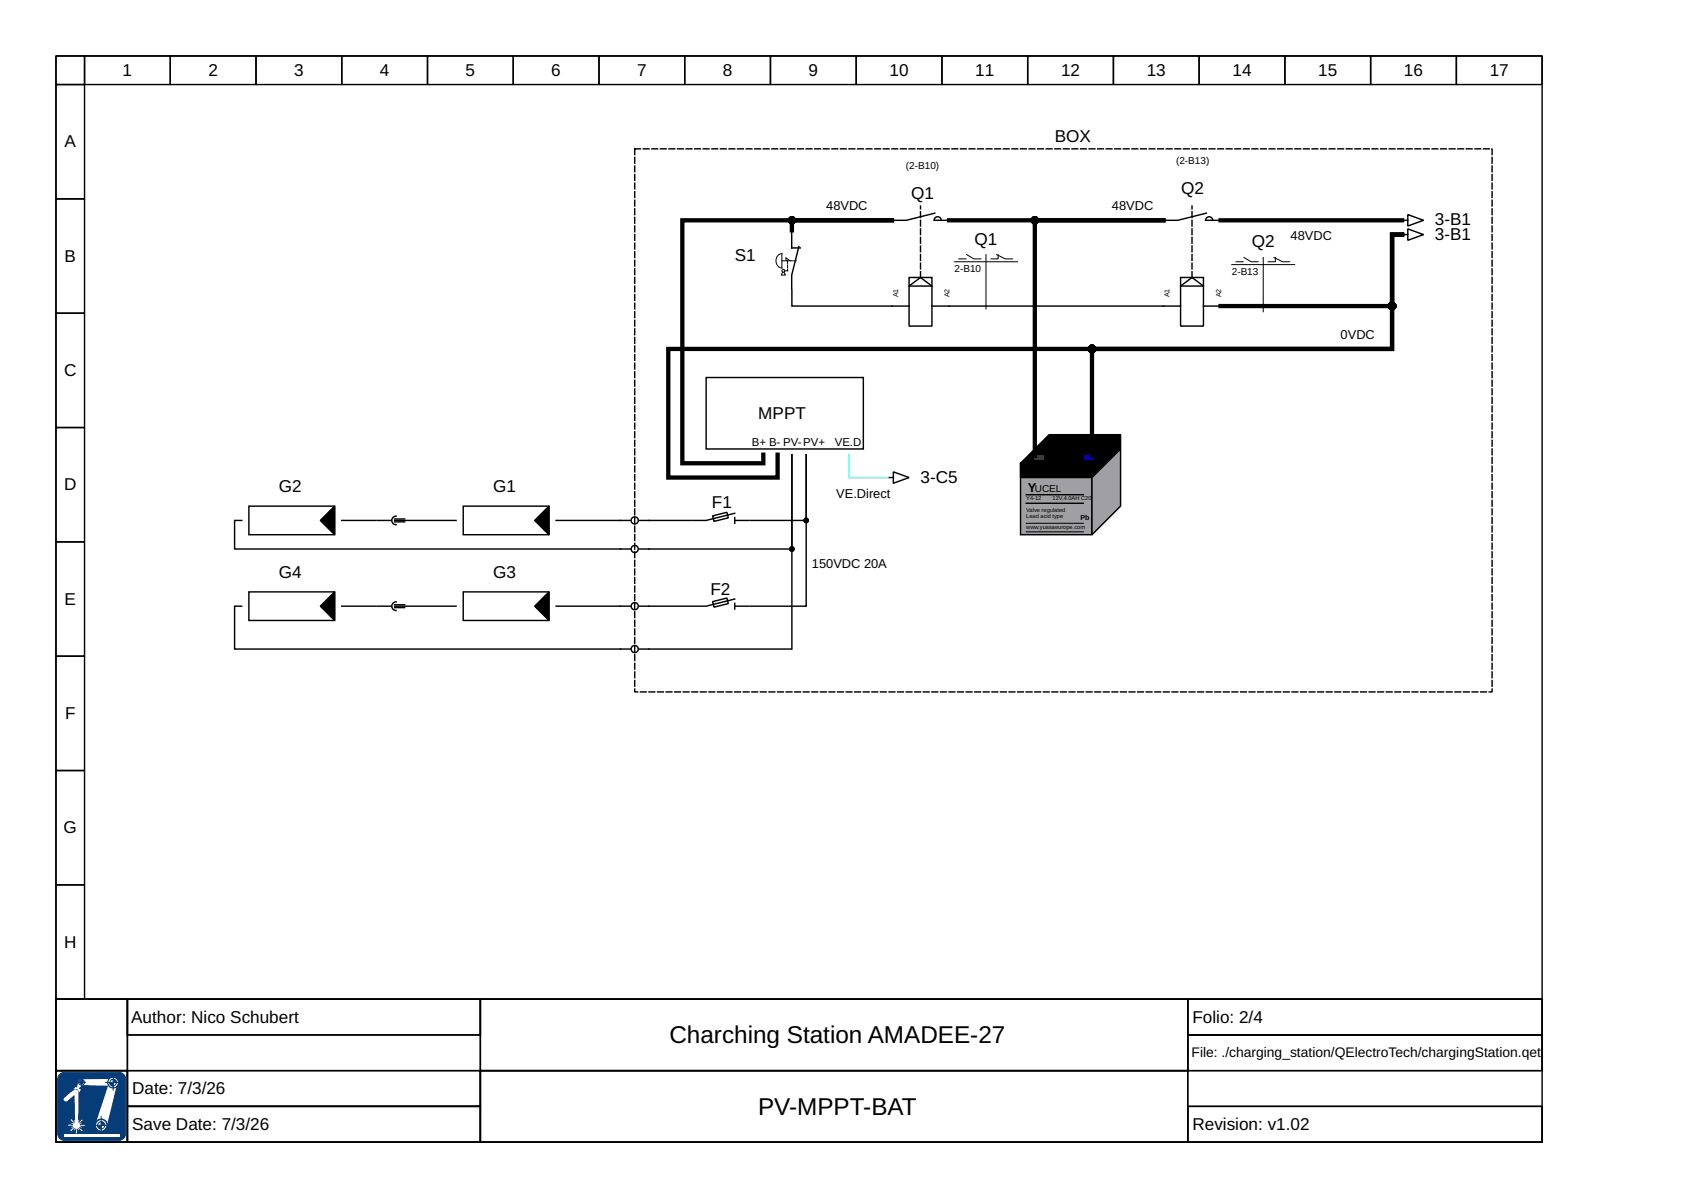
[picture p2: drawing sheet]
<svg xmlns="http://www.w3.org/2000/svg" width="297mm" height="210mm" viewBox="0 0 297 210" stroke-linecap="round" stroke-linejoin="round" font-family="sans-serif">
<g fill="none" stroke="#000" stroke-width=".25">
<path d="M9.8 9.8h260v165h-260zM9.8 9.8h5v5h-5zM9.8 14.8h5v20h-5zM14.8 9.8h15v5h-15zM29.8 9.8h15v5h-15zM44.8 9.8h15v5h-15zM59.8 9.8h15v5h-15zM74.8 9.8h15v5h-15zM89.8 9.8h15v5h-15zM104.8 9.8h15v5h-15zM119.8 9.8h15v5h-15zM134.8 9.8h15v5h-15z"/>
<path d="M149.8 9.8h15v5h-15zM164.8 9.8h15v5h-15zM179.8 9.8h15v5h-15zM194.8 9.8h15v5h-15zM209.8 9.8h15v5h-15zM224.8 9.8h15v5h-15zM239.8 9.8h15v5h-15zM254.8 9.8h15v5h-15zM9.8 34.8h5v20h-5zM9.8 54.8h5v20h-5zM9.8 74.8h5v20h-5zM9.8 94.8h5v20h-5z"/>
<path d="M9.8 114.8h5v20h-5zM9.8 134.8h5v20h-5zM9.8 154.8h5v20h-5zM9.8 174.8h260v25h-260zM9.8 174.8h12.5v12.5h-12.5zM22.3 174.8h61.7v6.2h-61.7zM84 174.8h123.8v12.5h-123.8zM207.8 174.8h62v6.2h-62zM9.8 187.3h12.5v12.5h-12.5zM207.8 181h62v6.3h-62z"/>
</g>
<path d="M10.3 188.1l.6-.5h.4h9.5a1.19 1.19 0 0 1 1.2 1.2v9.5a1.19 1.19 0 0 1-1.2 1.2h-9.5a1.19 1.19 0 0 1-1.2-1.2v-9.5z" fill-rule="evenodd" fill="#063d79"/>
<path d="M10.3 188.1l.6-.5h.4h9.5a1.19 1.19 0 0 1 1.2 1.2v9.5a1.19 1.19 0 0 1-1.2 1.2h-9.5a1.19 1.19 0 0 1-1.2-1.2v-9.5z" fill="none" stroke="#063d79" stroke-width=".17"/>
<path d="M11.2 198.4h9.7v.5h-9.7z" fill="#fff"/>
<g fill="#fff">
<path d="M13.7 189l.5-.2 4.9-.1a.91 .91 0 0 1 1.3 0 .91 .91 0 0 1 0 1.3l-1.7 7a.99 .99 0 0 1-1.3 .8 .99 .99 0 0 1-.6-1.4l2.1-6.5-4.5-.1-.6 .6 .3 .2-.3 .6a.57 .57 0 0 0-.3-.7 .57 .57 0 0 0-.7 .1l.4-.5 .3 .1z" fill-rule="evenodd"/>
<path d="M11.3 192l1.2-1a1.07 1.07 0 0 1 1-.4l.2 .5v4.9h.1l-.1 .3 .1 .1 .5-.6 .2 .1-.6 .6v.1l.4-.1-.3 .1v.2h.8v.2l-.8-.1v.1l.3 .2-.4-.1-.1 .1 .6 .6-.1 .1-.5-.6-.1 .1v.3l-.1-.3h-.2l.1 .8h-.3l.1-.8h-.1l-.2 .3 .1-.3-.1-.1-.6 .6-.1-.2 .6-.5-.1-.1-.3 .1 .3-.2v-.1h-.8v-.2l.8 .1v-.1l-.3-.2 .3 .1 .1-.2-.6-.5 .2-.1 .5 .6 .1-.1-.1-.3 .1-.1v.2v-4.6l-1.3 1.1-.3 .1-.3-.2-.1-.2z" fill-rule="evenodd"/>
</g>
<circle cx="19.8" cy="189.4" r=".95" fill="none" stroke="#063d79" stroke-width=".21"/>
<g fill="none" stroke="#063d79" stroke-width=".17">
<path d="M18.4 189.4h2.3M19.8 188.4v2.4"/>
<circle cx="19.8" cy="189.4" r=".57"/>
</g>
<path d="M19.2 189.4h.6v.6a.61 .61 0 0 1-.6-.6z" fill-rule="evenodd" fill="#063d79"/>
<path d="M19.2 189.4h.6v.6a.61 .61 0 0 1-.6-.6z" fill="none" stroke="#063d79" stroke-width=".17"/>
<path d="M19.8 188.8a.61 .61 0 0 1 .6 .6h-.6z" fill-rule="evenodd" fill="#063d79"/>
<g fill="none" stroke="#063d79" stroke-width=".17">
<path d="M13.7 189.3h1.3M14.3 188.8v1.3M19.8 188.8a.61 .61 0 0 1 .6 .6h-.6z"/>
<circle cx="14.3" cy="189.3" r=".52"/>
<circle cx="14.3" cy="189.3" r=".31"/>
</g>
<path d="M14 189.3h.3v.3z" fill-rule="evenodd" fill="#063d79"/>
<path d="M14 189.3h.3v.3z" fill="none" stroke="#063d79" stroke-width=".17"/>
<path d="M14.3 189l.3 .3h-.3z" fill-rule="evenodd" fill="#063d79"/>
<g fill="none" stroke="#063d79" stroke-width=".17">
<path d="M14.3 189l.3 .3h-.3z"/>
<circle cx="17.7" cy="196.8" r=".63"/>
</g>
<circle cx="17.7" cy="196.8" r="1.06" fill="none" stroke="#063d79" stroke-width=".27"/>
<path d="M17.1 196.8h.6v.7a.62 .62 0 0 1-.6-.7z" fill-rule="evenodd" fill="#063d79"/>
<path d="M17.1 196.8h.6v.7a.62 .62 0 0 1-.6-.7z" fill="none" stroke="#063d79" stroke-width=".17"/>
<path d="M17.7 196.2a.62 .62 0 0 1 .6 .6h-.6z" fill-rule="evenodd" fill="#063d79"/>
<path d="M16.8 196.8h2.3M17.7 196.2a.62 .62 0 0 1 .6 .6h-.6zM17.7 195.2v2.6" fill="none" stroke="#063d79" stroke-width=".17"/>
<path d="M245.5 38.5h.8M246.3 37.5l2.7 1-2.7 1zM245.5 41h.8M246.3 40l2.7 1-2.7 1zM123.5 66h27.5v12.5h-27.5zM155.5 83.5h.8M156.3 82.5l2.7 1-2.7 1zM9.8 187.3h12.5v12.5h-12.5zM22.3 187.3h61.7v6.2h-61.7zM22.3 193.5h61.7v6.3h-61.7zM84 187.3h123.8v12.5h-123.8zM207.8 193.5h62v6.3h-62z" fill="none" stroke="#000" stroke-width=".25"/>
<path d="M111 26h150v95h-150zM161 48.5v-12.5M208.5 48.5v-12.5" fill="none" stroke="#000" stroke-width=".25" stroke-dasharray="1 .5"/>
<path d="M183.5 76h12.5l-5 5h-12.5z" fill-rule="evenodd" fill="#000" stroke="#000" stroke-width=".25"/>
<path d="M178.5 81h12.5v12.5h-12.5z" fill-rule="evenodd" fill="#a0a0a4" stroke="#000" stroke-width=".25"/>
<path d="M181 79.8h1.5v.5h-1.5z" fill-rule="evenodd" fill="#f00" stroke="#f00" stroke-width=".25"/>
<g fill="#000" stroke="#000" stroke-width=".25">
<path d="M178.5 81h12.5v2.5h-12.5z" fill-rule="evenodd"/>
<path d="M191 81l5-5v2.5l-5 5z" fill-rule="evenodd"/>
</g>
<path d="M191 83.5l5-5v10l-5 5z" fill-rule="evenodd" fill="#a0a0a4" stroke="#000" stroke-width=".25"/>
<path d="M189.8 79.8h1.5v.5h-1.5z" fill-rule="evenodd" fill="#00f" stroke="#00f" stroke-width=".25"/>
<g fill="none" stroke="#000" stroke-width=".25">
<path d="M163.4 38.5a.62 .62 0 0 1 .6-.6 .62 .62 0 0 1 .7 .6M163.5 37.3l-5 1.2h-2.5M163.5 38.5h2.5M210.9 38.5a.62 .62 0 0 1 .6-.6 .62 .62 0 0 1 .6 .6M211 37.3l-5 1.2h-2.5M211 38.5h2.5M138.5 40.6v2.8h1.5M138.5 50.8v2.7h20.5M139.7 43.1l-1.2 5v2.5M159 48.5h4v1.5h-4zM159 50l2-1.5 2 1.5v7h-4zM163 53.5h43.5"/>
<path d="M206.5 48.5h4v1.5h-4zM206.5 50l2-1.5 2 1.5v7h-4zM210.5 53.5h3M42.3 91h-1.3v5h69.3M43.5 88.5h15v5h-15zM59.8 91h6M66 91h2.3M68.5 91.1a.75 .75 0 0 0 .8 .7M69 91h4.5M69 91.3h1.8M69 90.8h1.8M69.3 90.3a.75 .75 0 0 0-.8 .6"/>
<path d="M73.8 91h6M81 88.5h15v5h-15zM110.3 91h-13M111.8 96h26.7v-16.5v34h-26.7M111.8 91h9M124.7 90.2l2.5-.6 .2 1-2.5 .6zM128.5 89.8l-5 1.2h-2.5M128.5 91h2.5M128.5 90.5v1M131.3 91h9.7v-11.5v26.5h-9.7M179.5 86.5h10M179.5 88h10"/>
<path d="M42.3 106h-1.3v7.5h69.3M43.5 103.5h15v5h-15zM59.8 106h6M66 106h2.3M68.5 106.1a.75 .75 0 0 0 .8 .7M69 106h4.5M69 106.3h1.8M69 105.8h1.8M69.3 105.3a.75 .75 0 0 0-.8 .6M73.8 106h6M81 103.5h15v5h-15zM110.3 106h-13"/>
<path d="M111.8 106h9M124.7 105.2l2.5-.6 .2 1-2.5 .6zM128.5 104.8l-5 1.2h-2.5M128.5 106h2.5M128.5 105.5v1"/>
<circle cx="111" cy="91" r=".62"/>
<circle cx="111" cy="96" r=".62"/>
<circle cx="111" cy="106" r=".62"/>
<circle cx="111" cy="113.5" r=".62"/>
</g>
<g fill="none" stroke="#000" stroke-width=".17">
<path d="M136.2 44.6l.6-.2v2.5a1.28 1.28 0 0 1-1.1-1 1.28 1.28 0 0 1 .5-1.3zM136.9 47.6l-.2 .5h.7l-.2-.5M137.5 45.6v-.5l.7 .5M167 45.8h11M167.7 45.3h1.3M169.1 44.5l1.3 .8h1.2M172.5 44.5v9.5M174.4 44.5l1.5 .8h1.2M174.6 44.5v.8h-1.2M215.5 46.3h11M216.2 45.8h1.3M217.6 45l1.3 .8h1.2"/>
<path d="M221 45v9.5M222.9 45l1.5 .8h1.2M223.1 45v.8h-1.2M179.5 93h10M179.5 91.5h10"/>
<circle cx="137" cy="47.4" r=".25"/>
</g>
<path d="M136.8 45.6h2.5M137.8 47.4h-.5M137.8 45.6v1.8" fill="none" stroke="#000" stroke-width=".17" stroke-dasharray=".5 .2"/>
<g fill="#000" stroke="#000" stroke-width=".25">
<path d="M56 91l2.5-2.5v5zM93.5 91l2.5-2.5v5zM56 106l2.5-2.5v5zM93.5 106l2.5-2.5v5z"/>
<circle cx="138.5" cy="96" r=".38"/>
<circle cx="141" cy="91" r=".38"/>
</g>
<path d="M166 38.5h37.5h-22.5v41.3M213.5 38.5h31.8M138.5 40.3v-1.8h17.5h-36.6v42.5h14.1v-1.5M245.3 41h-1.8v20h-126.6v22.5h19.1v-4M245.3 41h-1.8v20h-52.5v18.8M245.3 41h-1.8v12.5h-30" fill="none" stroke="#000" stroke-width=".75"/>
<path d="M148.5 79.5v4h6.8" fill="none" stroke="#0ff" stroke-width=".25"/>
<g fill="#000" stroke="#000" stroke-width=".75">
<circle cx="138.5" cy="38.5" r=".38"/>
<circle cx="181" cy="38.5" r=".38"/>
<circle cx="243.5" cy="53.5" r=".38"/>
<circle cx="191" cy="61" r=".38"/>
</g>
<g font-size="4.2">
<text x="117.1" y="182.5">Charching Station AMADEE-27</text>
<text x="132.6" y="195">PV-MPPT-BAT</text>
</g>
<g font-size="3">
<text x="21.5" y="13.3">1</text>
<text x="36.5" y="13.3">2</text>
<text x="51.5" y="13.3">3</text>
<text x="66.4" y="13.3">4</text>
<text x="81.4" y="13.3">5</text>
<text x="96.4" y="13.3">6</text>
<text x="111.4" y="13.3">7</text>
<text x="126.4" y="13.3">8</text>
<text x="141.4" y="13.3">9</text>
<text x="155.6" y="13.3">10</text>
<text x="170.6" y="13.3">11</text>
<text x="185.6" y="13.3">12</text>
<text x="200.6" y="13.3">13</text>
<text x="215.6" y="13.3">14</text>
<text x="230.6" y="13.3">15</text>
<text x="245.6" y="13.3">16</text>
<text x="260.6" y="13.3">17</text>
<text x="11.3" y="25.8">A</text>
<text x="184.5" y="24.8">BOX</text>
<text x="159.4" y="34.7">Q1</text>
<text x="206.6" y="34">Q2</text>
<text x="251" y="39.4">3-B1</text>
<text x="251" y="41.9">3-B1</text>
<text x="11.3" y="45.8">B</text>
<text x="128.5" y="45.7">S1</text>
<text x="170.5" y="42.8">Q1</text>
<text x="219" y="43.3">Q2</text>
<text x="11.2" y="65.8">C</text>
<text x="132.7" y="73.3">MPPT</text>
<text x="11.2" y="85.8">D</text>
<text x="48.8" y="86">G2</text>
<text x="86.3" y="86">G1</text>
<text x="124.5" y="88.8">F1</text>
<text x="161" y="84.4">3-C5</text>
<text x="48.8" y="101">G4</text>
<text x="86.3" y="101">G3</text>
<text x="11.3" y="105.8">E</text>
<text x="124.3" y="104">F2</text>
<text x="11.4" y="125.8">F</text>
<text x="11.1" y="145.8">G</text>
<text x="11.2" y="165.8">H</text>
<text x="23" y="178.9">Author: Nico Schubert</text>
<text x="208.6" y="178.9">Folio: 2/4</text>
<text x="23.1" y="191.4">Date: 7/3/26</text>
<text x="23.1" y="197.7">Save Date: 7/3/26</text>
<text x="208.6" y="197.7">Revision: v1.02</text>
</g>
<text font-size="2.4" x="208.4" y="185">File: ./charging_station/QElectroTech/chargingStation.qet</text>
<g font-size="2.2">
<text x="144.5" y="36.8">48VDC</text>
<text x="194.5" y="36.8">48VDC</text>
<text x="225.8" y="42">48VDC</text>
<text x="234.5" y="59.3">0VDC</text>
<text x="146.3" y="87">VE.Direct</text>
<text x="179.8" y="86">Y</text>
<text x="142" y="99.3">150VDC 20A</text>
</g>
<g font-size="2">
<text x="131.5" y="78">B+ B- PV-PV+</text>
<text x="146" y="78">VE.D</text>
</g>
<g font-size="1.7">
<text x="158.5" y="29.5">(2-B10)</text>
<text x="205.7" y="28.7">(2-B13)</text>
<text x="167" y="47.5">2-B10</text>
<text x="215.5" y="48">2-B13</text>
<text x="181" y="86">UCEL</text>
</g>
<g font-size="1.2">
<text x="157.1" y="52" transform="rotate(-90 157.1 52)">A1</text>
<text x="166.1" y="52" transform="rotate(-90 166.1 52)">A2</text>
<text x="204.6" y="52" transform="rotate(-90 204.6 52)">A1</text>
<text x="213.6" y="52" transform="rotate(-90 213.6 52)">A2</text>
<text x="189" y="91">Pb</text>
</g>
<g font-size="1">
<text x="179.5" y="87.5">Y4-12</text>
<text x="179.5" y="89.5">Valve regulated</text>
<text x="184.1" y="87.5">12V,4.0AH C20</text>
<text x="179.5" y="92.5">www.yuasaeurope.com</text>
<text x="179.5" y="90.5">Lead acid type</text>
</g>
</svg>
